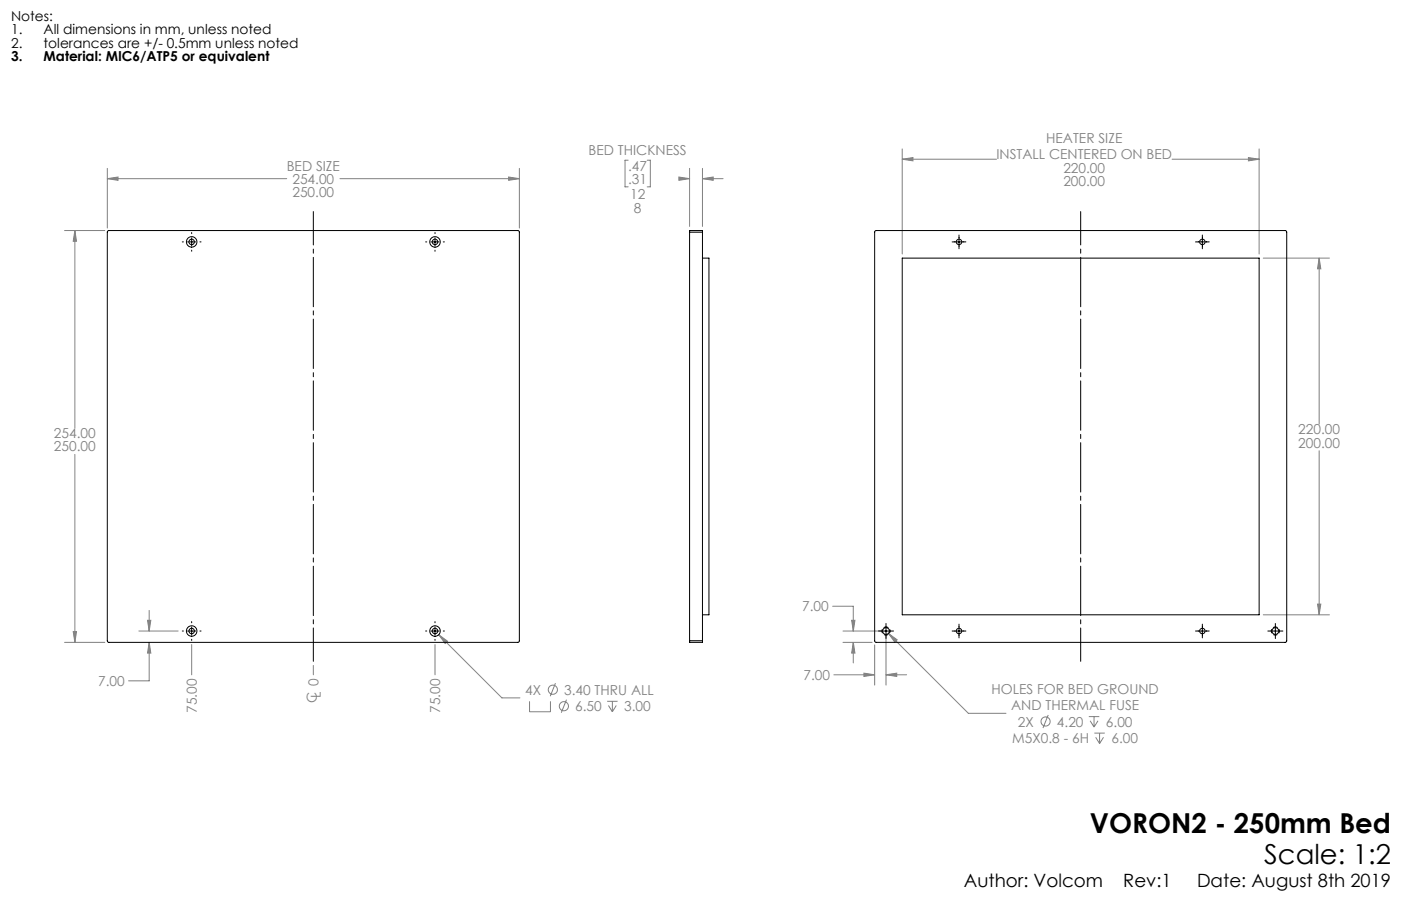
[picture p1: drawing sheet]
<svg xmlns="http://www.w3.org/2000/svg" width="432mm" height="279mm" viewBox="0 0 432 279" stroke-linecap="round" stroke-linejoin="round" font-family="sans-serif">
<g fill="none" stroke="#808080" stroke-width=".31">
<path d="M33.1 55.1l3.3-.5v1zM33.1 51.9v18.4M33.1 55.1h55.3M104.8 55.1h55.3M156.8 54.6l3.3 .5-3.3 .5zM160.1 51.9v18.4M193.6 49.4h-1v8.2h1M199.5 49.4h.9v8.2h-.9M209.2 54.6l3.3 .5-3.3 .5zM212.3 55.1h.2M212.5 51.9v17.9M216.5 55.1l3.3-.5v1z"/>
<path d="M216.5 55.1h6.4M216.5 51.9v17.9M278.1 49.1l3.3-.5v1zM278.1 45.9v32.4M278.1 49.1h29M361.2 49.1h26.9M384.8 48.6l3.3 .5-3.3 .5zM388.1 45.9v32.4M19.9 71.1h12.4M23.1 71.1l.5 3.3h-1zM23.1 71.1v60.8M389.3 79.6h20.5"/>
<path d="M406.6 79.6l.5 3.3h-1zM406.6 79.6v51.2M406.6 139v50.6M23.1 140.1v58M19.9 198.1h12.4M22.6 194.8h1l-.5 3.3zM42.8 194.6h12.1M45.5 191.3h1l-.5 3.3zM46 198.1l.5 3.3h-1zM46 198.1v11.9h-6.4M46 188.3v6.3M59.1 198.8v9.3"/>
<path d="M134.1 198.8v9.3M135.2 195.7l2.7 2-.7 .7zM135.2 195.7l19.5 19.5h5.5M256.6 187h6.4v7.6M259.8 194.6h12M259.8 198.1h9M262.5 191.3h1l-.5 3.3zM263 198.1l.5 3.3h-1zM263 198.1v6.4M269.6 198.9v12.4M273.1 195.9v15.4M273.8 195.3l2.7 2-.7 .7z"/>
<path d="M273.8 195.3l24.7 24.7h11.6M389.3 189.6h20.5M406.1 186.3h1l-.5 3.3zM96.6 205.2v2.9M163.2 216.3v3.2h6.5v-3.2M171.2 210.7l-1.6 4M174.6 215.8l-1.6 4M187.1 216.3h3.2M187.5 217.6l1.2 1.9M188.7 216.3v3.2M189.9 217.6l-1.2 1.9M257 208.1h12.6"/>
<path d="M266.3 207.6l3.3 .5-3.3 .5zM273.1 208.1l3.3-.5v1zM273.1 208.1h6.3M323.1 220.5l-1.6 4M335.6 221h3.2M336 222.3l1.2 1.9M337.2 221v3.2M337.3 226.1h3.2M337.7 227.4l1.2 1.9M338.4 222.3l-1.2 1.9M338.9 226.1v3.2M340.1 227.4l-1.2 1.9"/>
<circle cx="170.4" cy="212.7" r="1.41"/>
<circle cx="173.8" cy="217.8" r="1.41"/>
<circle cx="322.3" cy="222.5" r="1.41"/>
</g>
<path d="M273.1 193.4a1.25 1.25 0 0 1 1.1 1.8 1.25 1.25 0 0 1-2.2 .1 1.25 1.25 0 0 1 .9-1.9h.2M393.1 193.4a1.25 1.25 0 0 1 1.1 1.8 1.25 1.25 0 0 1-2.2 .1 1.25 1.25 0 0 1 .9-1.9h.2" fill="none" stroke="#000" stroke-width=".31" stroke-dasharray="1.3 .6" stroke-dashoffset=".5" stroke-linecap="butt"/>
<path d="M333.1 65.3v138.7M96.6 204v-138.7" fill="none" stroke="#000" stroke-width=".31" stroke-dasharray="15.2 1.3 1.3 1.3" stroke-dashoffset="4.9"/>
<g fill="none" stroke="#000" stroke-width=".31">
<path d="M56.2 74.6h.3M57.8 74.6h2.5M59.1 71.7v.4M59.1 73.3v2.6M59.1 77.1v.4M61.6 74.6h.4M131.2 74.6h.3M132.8 74.6h2.5M134.1 71.7v.4M134.1 73.3v2.6M134.1 77.1v.4M136.6 74.6h.4"/>
<path d="M293.5 74.6h4.2M295.6 72.5v4.2M368.5 74.6h4.2M370.6 72.5v4.2M56.2 194.6h.3M57.8 194.6h2.5M59.1 191.7v.4M59.1 193.3v2.6M59.1 197.1v.4M61.6 194.6h.4M131.2 194.6h.3M132.8 194.6h2.5"/>
<path d="M134.1 191.7v.4M134.1 193.3v2.6M134.1 197.1v.4M136.6 194.6h.4M270.8 194.6h4.6M273.1 192.3v4.6M293.5 194.6h4.2M295.6 192.5v4.2M368.5 194.6h4.2M370.6 192.5v4.2M390.8 194.6h4.6M393.1 192.3v4.6"/>
</g>
<path d="M135.2 195.7l2 2.7 .7-.7zM45.5 191.3h1l-.5 3.3zM46 198.1l.5 3.3h-1zM156.8 54.6l3.3 .5-3.3 .5zM33.1 55.1l3.3-.5v1zM22.6 194.8h1l-.5 3.3zM23.1 71.1l.5 3.3h-1zM209.2 54.6l3.3 .5-3.3 .5zM216.5 55.1l3.3-.5v1zM263 198.1l.5 3.3h-1zM262.5 191.3h1l-.5 3.3zM266.3 207.6l3.3 .5-3.3 .5zM273.1 208.1l3.3-.5v1zM273.8 195.3l2 2.7 .7-.7zM278.1 49.1l3.3-.5v1zM384.8 48.6l3.3 .5-3.3 .5zM406.6 79.6l.5 3.3h-1zM406.1 186.3h1l-.5 3.3z" fill="#808080"/>
<g fill="none" stroke="#000" stroke-width=".31">
<path d="M33.2 71.2h126.7v126.8h-126.7zM212.5 71.6v-.5h4v.5M212.5 71.6v126M212.5 71.6h4M216.5 79.6h2v110h-2M216.5 71.6v126M269.7 71.2h126.7v126.8h-126.7zM278.1 79.6h110v110h-110zM212.5 197.6v.5h4v-.5M212.5 197.6h4"/>
<circle cx="59.1" cy="74.6" r=".85"/>
<circle cx="59.1" cy="74.6" r="1.63"/>
<circle cx="134.1" cy="74.6" r="1.63"/>
<circle cx="134.1" cy="74.6" r=".85"/>
<circle cx="295.6" cy="74.6" r=".85"/>
<circle cx="370.6" cy="74.6" r=".85"/>
<circle cx="59.1" cy="194.6" r="1.63"/>
<circle cx="59.1" cy="194.6" r=".85"/>
<circle cx="134.1" cy="194.6" r="1.63"/>
<circle cx="134.1" cy="194.6" r=".85"/>
<circle cx="273.1" cy="194.6" r="1.05"/>
<circle cx="295.6" cy="194.6" r=".85"/>
<circle cx="370.6" cy="194.6" r=".85"/>
<circle cx="393.1" cy="194.6" r="1.05"/>
</g>
<g font-size="8.5">
<text x="335.9" y="256.9">VORON2 - 250mm Bed</text>
<text x="389.6" y="266.4">Scale: 1:2</text>
</g>
<g font-size="5.6">
<text x="297.1" y="273.7">Author: Volcom</text>
<text x="346.2" y="273.7">Rev:1</text>
<text x="368.9" y="273.7">Date: August 8th 2019</text>
</g>
<g font-size="4.2">
<text x="3.4" y="6.3">Notes:</text>
<text x="3.4" y="10.5">1.</text>
<text x="13.4" y="10.5">All dimensions in mm, unless noted</text>
<text x="3.4" y="14.7">2.</text>
<text x="13.4" y="14.7">tolerances are +/- 0.5mm unless noted</text>
<text x="3.4" y="18.8">3.</text>
<text x="13.4" y="18.8">Material: MIC6/ATP5 or equivalent</text>
</g>
<g font-size="4.2" fill="#808080">
<text x="181.4" y="47.8">BED THICKNESS</text>
<text x="322.4" y="44.1">HEATER SIZE</text>
<text x="88.4" y="52.6">BED SIZE</text>
<text x="193.6" y="52.6">.47</text>
<text x="307.1" y="49.1">INSTALL CENTERED ON BED</text>
<text x="327.7" y="53.2">220.00</text>
<text x="90.1" y="56.7">254.00</text>
<text x="193.6" y="56.7">.31</text>
<text x="327.7" y="57.3">200.00</text>
<text x="90.1" y="60.8">250.00</text>
<text x="194.2" y="61.5">12</text>
<text x="195.4" y="65.6">8</text>
<text x="16.6" y="135.1">254.00</text>
<text x="400.1" y="134">220.00</text>
<text x="16.6" y="139.2">250.00</text>
<text x="400.1" y="138.1">200.00</text>
<text x="247.3" y="188.6">7.00</text>
<text x="247.6" y="209.7">7.00</text>
<text x="30.2" y="211.6">7.00</text>
<text x="98.9" y="215.2" transform="rotate(-90 98.9 215.2)">L 0</text>
<text x="161.8" y="214.3">4X</text>
<text x="173.9" y="214.3">3.40 THRU ALL</text>
<text x="305.6" y="214">HOLES FOR BED GROUND</text>
<text x="60.7" y="219.8" transform="rotate(-90 60.7 219.8)">75.00</text>
<text x="97.7" y="216.7" transform="rotate(-90 97.7 216.7)">C</text>
<text x="135.7" y="219.8" transform="rotate(-90 135.7 219.8)">75.00</text>
<text x="177.3" y="219.3">6.50</text>
<text x="192.4" y="219.3">3.00</text>
<text x="311.6" y="219">AND THERMAL FUSE</text>
<text x="313.7" y="224.1">2X</text>
<text x="325.8" y="224.1">4.20</text>
<text x="340.9" y="224.1">6.00</text>
<text x="312" y="229.1">M5X0.8 - 6H</text>
<text x="342.6" y="229.1">6.00</text>
</g>
</svg>
